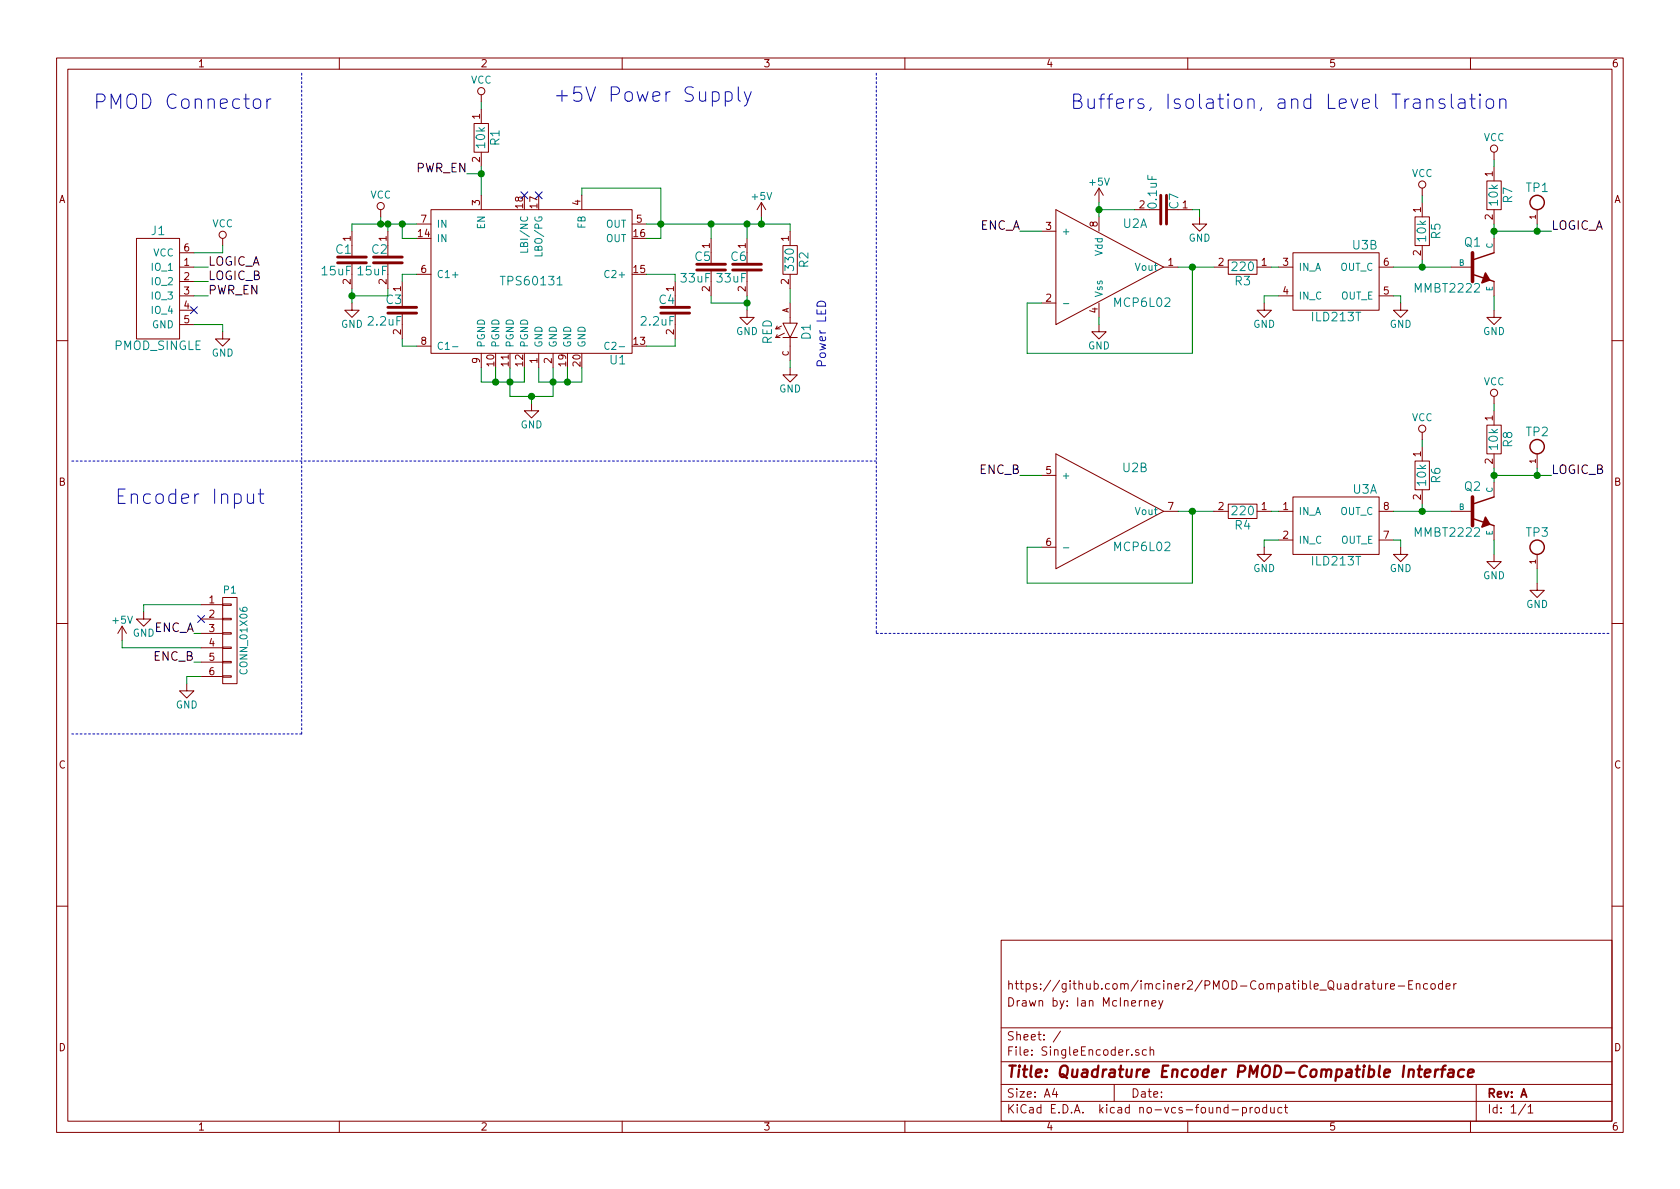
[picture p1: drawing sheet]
EESchema Schematic File Version 2
LIBS:DataStorage
LIBS:Diodes
LIBS:Microprocessors
LIBS:MiscellaneousDevices
LIBS:Passives
LIBS:PowerComponents
LIBS:RF_OEM_Parts
LIBS:Sensors
LIBS:TransistorParts
LIBS:conn
LIBS:74xgxx
LIBS:74xx
LIBS:ac-dc
LIBS:actel
LIBS:adc-dac
LIBS:Altera
LIBS:analog_devices
LIBS:analog_switches
LIBS:atmel
LIBS:audio
LIBS:brooktre
LIBS:cmos4000
LIBS:cmos_ieee
LIBS:contrib
LIBS:cypress
LIBS:dc-dc
LIBS:device
LIBS:digital-audio
LIBS:diode
LIBS:display
LIBS:dsp
LIBS:elec-unifil
LIBS:ESD_Protection
LIBS:ftdi
LIBS:gennum
LIBS:graphic
LIBS:hc11
LIBS:intel
LIBS:interface
LIBS:ir
LIBS:Lattice
LIBS:linear
LIBS:logo
LIBS:maxim
LIBS:memory
LIBS:microchip
LIBS:microchip_dspic33dsc
LIBS:microchip_pic10mcu
LIBS:microchip_pic12mcu
LIBS:microchip_pic16mcu
LIBS:microchip_pic18mcu
LIBS:microchip_pic32mcu
LIBS:microcontrollers
LIBS:motor_drivers
LIBS:motorola
LIBS:msp430
LIBS:nordicsemi
LIBS:nxp_armmcu
LIBS:onsemi
LIBS:opto
LIBS:Oscillators
LIBS:philips
LIBS:power
LIBS:powerint
LIBS:Power_Management
LIBS:pspice
LIBS:references
LIBS:regul
LIBS:relays
LIBS:rfcom
LIBS:sensors
LIBS:silabs
LIBS:siliconi
LIBS:stm8
LIBS:stm32
LIBS:supertex
LIBS:switches
LIBS:texas
LIBS:transf
LIBS:transistors
LIBS:ttl_ieee
LIBS:valves
LIBS:video
LIBS:Xicor
LIBS:xilinx
LIBS:Zilog
LIBS:PMOD
LIBS:Amplifiers
LIBS:SingleEncoder-cache
EELAYER 25 0
EELAYER END
$Descr A4 11693 8268
encoding utf-8
Sheet 1 1
Title "Quadrature Encoder PMOD-Compatible Interface"
Date ""
Rev "A"
Comp ""
Comment1 "Drawn by: Ian McInerney"
Comment2 "https://github.com/imciner2/PMOD-Compatible_Quadrature-Encoder"
Comment3 ""
Comment4 ""
$EndDescr
$Comp
L TPS60131 U1
U 1 1
P 3700 1950
F 0 "U1" H 4300 1400 60  0000 C CNN
F 1 "TPS60131" H 3700 1950 60  0000 C CNN
F 2 "SMD:SSOP_20_4.5mm_6.6mm_0.65mm_PWP" H 3300 1700 60  0001 C CNN
F 3 "http://www.ti.com/lit/ds/symlink/tps60130.pdf" H 3300 1700 60  0001 C CNN
F 4 "296-2272-5-ND" H 3700 1950 60  0001 C CNN "DigikeyNumber"
F 5 "Texas Instruments" H 3700 1950 60  0001 C CNN "Manufacturer"
F 6 "TPS60131PWP" H 3700 1950 60  0001 C CNN "ManufacturerNumber"
	1    3700 1950
	1    0    0    -1  
$EndComp
$Comp
L PMOD_SINGLE J1
U 1 1
P 1100 2000
F 0 "J1" H 1100 2400 60  0000 C CNN
F 1 "PMOD_SINGLE" H 1100 1600 60  0000 C CNN
F 2 "Connectors:PMOD_SINGLE_MALE" H 1250 2000 60  0001 C CNN
F 3 "" H 1250 2000 60  0000 C CNN
F 4 "609-3313-ND" H 1100 2000 60  0001 C CNN "DigikeyNumber"
F 5 "FCI" H 1100 2000 60  0001 C CNN "Manufacturer"
F 6 "68016-106HLF" H 1100 2000 60  0001 C CNN "ManufacturerNumber"
	1    1100 2000
	1    0    0    -1  
$EndComp
$Comp
L GND #PWR01
U 1 1
P 1550 2300
F 0 "#PWR01" H 1550 2050 50  0001 C CNN
F 1 "GND" H 1550 2150 50  0000 C CNN
F 2 "" H 1550 2300 60  0000 C CNN
F 3 "" H 1550 2300 60  0000 C CNN
	1    1550 2300
	1    0    0    -1  
$EndComp
$Comp
L VCC #PWR02
U 1 1
P 1550 1700
F 0 "#PWR02" H 1550 1550 50  0001 C CNN
F 1 "VCC" H 1550 1850 50  0000 C CNN
F 2 "" H 1550 1700 60  0000 C CNN
F 3 "" H 1550 1700 60  0000 C CNN
	1    1550 1700
	1    0    0    -1  
$EndComp
Wire Wire Line
	1550 1700 1550 1750
Wire Wire Line
	1550 1750 1350 1750
Wire Wire Line
	1550 2250 1550 2300
Wire Wire Line
	1350 2250 1550 2250
Wire Wire Line
	2450 1550 2900 1550
Wire Wire Line
	2650 1550 2650 1500
Wire Wire Line
	2900 1650 2800 1650
Wire Wire Line
	2800 1650 2800 1550
Connection ~ 2800 1550
$Comp
L RES R1
U 1 1
P 3350 950
F 0 "R1" V 3450 950 60  0000 C CNN
F 1 "10k" V 3350 950 60  0000 C CNN
F 2 "SMD:SMD_0805" V 3090 850 60  0001 C CNN
F 3 "" V 3190 950 60  0001 C CNN
F 4 "P10.0KCCT-ND" H 3350 950 60  0001 C CNN "DigikeyNumber"
F 5 "Panasonic Electronic Components" H 3350 950 60  0001 C CNN "Manufacturer"
F 6 "ERJ-6ENF1002V" H 3350 950 60  0001 C CNN "ManufacturerNumber"
	1    3350 950 
	1    0    0    -1  
$EndComp
Wire Wire Line
	3350 1150 3350 1350
Text Label 3250 1200 2    60   ~ 0
PWR_EN
Connection ~ 3350 1200
Wire Wire Line
	3350 750  3350 700 
$Comp
L VCC #PWR03
U 1 1
P 2650 1500
F 0 "#PWR03" H 2650 1350 50  0001 C CNN
F 1 "VCC" H 2650 1650 50  0000 C CNN
F 2 "" H 2650 1500 60  0000 C CNN
F 3 "" H 2650 1500 60  0000 C CNN
	1    2650 1500
	1    0    0    -1  
$EndComp
$Comp
L CAP C3
U 1 1
P 2800 2150
F 0 "C3" H 2800 2220 60  0000 R CNN
F 1 "2.2uF" H 2800 2070 60  0000 R CNN
F 2 "SMD:SMD_0805" V 2540 2050 60  0001 C CNN
F 3 "" V 2640 2150 60  0001 C CNN
F 4 "445-1588-1-ND" H 2800 2150 60  0001 C CNN "DigikeyNumber"
F 5 "TDK Corporation" H 2800 2150 60  0001 C CNN "Manufacturer"
F 6 "C2012X5R1A225K085AA" H 2800 2150 60  0001 C CNN "ManufacturerNumber"
	1    2800 2150
	1    0    0    -1  
$EndComp
$Comp
L CAP C4
U 1 1
P 4700 2150
F 0 "C4" H 4700 2220 60  0000 R CNN
F 1 "2.2uF" H 4700 2070 60  0000 R CNN
F 2 "SMD:SMD_0805" V 4440 2050 60  0001 C CNN
F 3 "" V 4540 2150 60  0001 C CNN
F 4 "445-1588-1-ND" H 4700 2150 60  0001 C CNN "DigikeyNumber"
F 5 "TDK Corporation" H 4700 2150 60  0001 C CNN "Manufacturer"
F 6 "C2012X5R1A225K085AA" H 4700 2150 60  0001 C CNN "ManufacturerNumber"
	1    4700 2150
	1    0    0    -1  
$EndComp
Wire Wire Line
	2900 1900 2800 1900
Wire Wire Line
	2800 1900 2800 1950
Wire Wire Line
	2800 2350 2800 2400
Wire Wire Line
	2800 2400 2900 2400
Wire Wire Line
	4700 2350 4700 2400
Wire Wire Line
	4700 2400 4500 2400
Wire Wire Line
	4700 1950 4700 1900
Wire Wire Line
	4700 1900 4500 1900
Text Label 1450 2050 0    60   ~ 0
PWR_EN
Text Label 1450 1850 0    60   ~ 0
LOGIC_A
Text Label 1450 1950 0    60   ~ 0
LOGIC_B
Wire Wire Line
	1450 1850 1350 1850
Wire Wire Line
	1350 1950 1450 1950
Wire Wire Line
	1450 2050 1350 2050
$Comp
L VCC #PWR04
U 1 1
P 3350 700
F 0 "#PWR04" H 3350 550 50  0001 C CNN
F 1 "VCC" H 3350 850 50  0000 C CNN
F 2 "" H 3350 700 60  0000 C CNN
F 3 "" H 3350 700 60  0000 C CNN
	1    3350 700 
	1    0    0    -1  
$EndComp
$Comp
L CAP C6
U 1 1
P 5200 1850
F 0 "C6" H 5200 1920 60  0000 R CNN
F 1 "33uF" H 5200 1770 60  0000 R CNN
F 2 "SMD:SMD_0805" V 4940 1750 60  0001 C CNN
F 3 "" V 5040 1850 60  0001 C CNN
F 4 "445-8238-1-ND" H 5200 1850 60  0001 C CNN "DigikeyNumber"
F 5 "TDK Corporation" H 5200 1850 60  0001 C CNN "Manufacturer"
F 6 "C2012X5R1A336M125AC" H 5200 1850 60  0001 C CNN "ManufacturerNumber"
	1    5200 1850
	1    0    0    -1  
$EndComp
$Comp
L GND #PWR05
U 1 1
P 5200 2150
F 0 "#PWR05" H 5200 1900 50  0001 C CNN
F 1 "GND" H 5200 2000 50  0000 C CNN
F 2 "" H 5200 2150 60  0000 C CNN
F 3 "" H 5200 2150 60  0000 C CNN
	1    5200 2150
	1    0    0    -1  
$EndComp
Wire Wire Line
	5200 2050 5200 2150
Wire Wire Line
	5200 1550 5200 1650
Wire Wire Line
	4500 1550 5500 1550
Wire Wire Line
	4600 1650 4500 1650
Connection ~ 4600 1550
$Comp
L +5V #PWR06
U 1 1
P 5300 1500
F 0 "#PWR06" H 5300 1350 50  0001 C CNN
F 1 "+5V" H 5300 1640 50  0000 C CNN
F 2 "" H 5300 1500 60  0000 C CNN
F 3 "" H 5300 1500 60  0000 C CNN
	1    5300 1500
	1    0    0    -1  
$EndComp
Wire Wire Line
	5300 1550 5300 1500
Wire Wire Line
	4600 1300 4600 1650
Wire Wire Line
	4050 1350 4050 1300
Wire Wire Line
	4050 1300 4600 1300
Wire Wire Line
	3250 1200 3350 1200
$Comp
L CAP C1
U 1 1
P 2450 1800
F 0 "C1" H 2450 1870 60  0000 R CNN
F 1 "15uF" H 2450 1720 60  0000 R CNN
F 2 "SMD:SMD_0805" V 2190 1700 60  0001 C CNN
F 3 "" V 2290 1800 60  0001 C CNN
F 4 "445-14362-1-ND" H 2450 1800 60  0001 C CNN "DigikeyNumber"
F 5 "TDK Corporation" H 2450 1800 60  0001 C CNN "Manufacturer"
F 6 "C2012X5R1A156M085AC" H 2450 1800 60  0001 C CNN "ManufacturerNumber"
	1    2450 1800
	1    0    0    -1  
$EndComp
$Comp
L GND #PWR07
U 1 1
P 2450 2100
F 0 "#PWR07" H 2450 1850 50  0001 C CNN
F 1 "GND" H 2450 1950 50  0000 C CNN
F 2 "" H 2450 2100 60  0000 C CNN
F 3 "" H 2450 2100 60  0000 C CNN
	1    2450 2100
	1    0    0    -1  
$EndComp
Wire Wire Line
	2450 1600 2450 1550
Connection ~ 2650 1550
Wire Wire Line
	2450 2000 2450 2100
$Comp
L GND #PWR08
U 1 1
P 3700 2800
F 0 "#PWR08" H 3700 2550 50  0001 C CNN
F 1 "GND" H 3700 2650 50  0000 C CNN
F 2 "" H 3700 2800 60  0000 C CNN
F 3 "" H 3700 2800 60  0000 C CNN
	1    3700 2800
	1    0    0    -1  
$EndComp
Wire Wire Line
	3750 2550 3750 2650
Wire Wire Line
	3750 2650 4050 2650
Wire Wire Line
	4050 2650 4050 2550
Connection ~ 3950 2650
Wire Wire Line
	3850 2750 3850 2550
Connection ~ 3850 2650
Wire Wire Line
	3650 2650 3650 2550
Wire Wire Line
	3350 2650 3650 2650
Wire Wire Line
	3350 2650 3350 2550
Connection ~ 3450 2650
Wire Wire Line
	3550 2550 3550 2750
Connection ~ 3550 2650
Text Notes 650  750  0    100  ~ 0
PMOD Connector
Wire Notes Line
	6100 500  6100 4400
Wire Notes Line
	500  3200 6100 3200
Text Notes 3850 700  0    100  ~ 0
+5V Power Supply
$Comp
L GND #PWR09
U 1 1
P 1000 4250
F 0 "#PWR09" H 1000 4000 50  0001 C CNN
F 1 "GND" H 1000 4100 50  0000 C CNN
F 2 "" H 1000 4250 60  0000 C CNN
F 3 "" H 1000 4250 60  0000 C CNN
	1    1000 4250
	1    0    0    -1  
$EndComp
$Comp
L +5V #PWR010
U 1 1
P 850 4450
F 0 "#PWR010" H 850 4300 50  0001 C CNN
F 1 "+5V" H 850 4590 50  0000 C CNN
F 2 "" H 850 4450 60  0000 C CNN
F 3 "" H 850 4450 60  0000 C CNN
	1    850  4450
	1    0    0    -1  
$EndComp
Text Label 1350 4400 2    60   ~ 0
ENC_A
Text Label 1350 4600 2    60   ~ 0
ENC_B
Wire Wire Line
	1400 4200 1000 4200
Wire Wire Line
	1000 4200 1000 4250
NoConn ~ 1350 2150
NoConn ~ 3750 1350
Wire Wire Line
	1400 4500 850  4500
Wire Wire Line
	850  4500 850  4450
NoConn ~ 1400 4300
Wire Wire Line
	1400 4400 1350 4400
Wire Wire Line
	1400 4600 1350 4600
Text Notes 800  3500 0    100  ~ 0
Encoder Input
$Comp
L CONN_01X06 P1
U 1 1
P 1600 4450
F 0 "P1" H 1600 4800 50  0000 C CNN
F 1 "CONN_01X06" V 1700 4450 50  0000 C CNN
F 2 "Connectors:DIN_CUI_SDS-50J" H 1600 4450 60  0001 C CNN
F 3 "" H 1600 4450 60  0000 C CNN
F 4 "CP-2350-ND" H 1600 4450 60  0001 C CNN "DigikeyNumber"
F 5 "CUI Inc" H 1600 4450 60  0001 C CNN "Manufacturer"
F 6 "SDS-50J" H 1600 4450 60  0001 C CNN "ManufacturerNumber"
	1    1600 4450
	1    0    0    -1  
$EndComp
$Comp
L GND #PWR011
U 1 1
P 1300 4750
F 0 "#PWR011" H 1300 4500 50  0001 C CNN
F 1 "GND" H 1300 4600 50  0000 C CNN
F 2 "" H 1300 4750 60  0000 C CNN
F 3 "" H 1300 4750 60  0000 C CNN
	1    1300 4750
	1    0    0    -1  
$EndComp
Wire Wire Line
	1400 4700 1300 4700
Wire Wire Line
	1300 4700 1300 4750
$Comp
L MCP6L02 U2
U 1 1
P 7650 1850
F 0 "U2" H 7900 2150 60  0000 C CNN
F 1 "MCP6L02" H 7950 1600 60  0000 C CNN
F 2 "SMD:SSOP_08_3.0mm_3.0mm_0.65mm" H 7900 3150 60  0001 C CNN
F 3 "http://ww1.microchip.com/downloads/en/DeviceDoc/22140b.pdf" H 8000 2750 60  0001 C CNN
F 4 "MCP6L02T-E/MSCT-ND" H 8000 2900 60  0001 C CNN "DigikeyNumber"
F 5 "Microchip" H 7950 3000 60  0001 C CNN "Manufacturer"
F 6 "MCP6L02T-E/MS" H 8050 2600 60  0001 C CNN "ManufacturerNumber"
	1    7650 1850
	1    0    0    -1  
$EndComp
$Comp
L MCP6L02 U2
U 2 1
P 7650 3550
F 0 "U2" H 7900 3850 60  0000 C CNN
F 1 "MCP6L02" H 7950 3300 60  0000 C CNN
F 2 "SMD:SSOP_08_3.0mm_3.0mm_0.65mm" H 7900 4850 60  0001 C CNN
F 3 "http://ww1.microchip.com/downloads/en/DeviceDoc/22140b.pdf" H 8000 4450 60  0001 C CNN
F 4 "MCP6L02T-E/MSCT-ND" H 8000 4600 60  0001 C CNN "DigikeyNumber"
F 5 "Microchip" H 7950 4700 60  0001 C CNN "Manufacturer"
F 6 "MCP6L02T-E/MS" H 8050 4300 60  0001 C CNN "ManufacturerNumber"
	2    7650 3550
	1    0    0    -1  
$EndComp
$Comp
L +5V #PWR012
U 1 1
P 7650 1400
F 0 "#PWR012" H 7650 1250 50  0001 C CNN
F 1 "+5V" H 7650 1540 50  0000 C CNN
F 2 "" H 7650 1400 60  0000 C CNN
F 3 "" H 7650 1400 60  0000 C CNN
	1    7650 1400
	1    0    0    -1  
$EndComp
Wire Wire Line
	7650 1400 7650 1500
$Comp
L GND #PWR013
U 1 1
P 7650 2250
F 0 "#PWR013" H 7650 2000 50  0001 C CNN
F 1 "GND" H 7650 2100 50  0000 C CNN
F 2 "" H 7650 2250 60  0000 C CNN
F 3 "" H 7650 2250 60  0000 C CNN
	1    7650 2250
	1    0    0    -1  
$EndComp
Wire Wire Line
	7650 2250 7650 2200
$Comp
L CAP C7
U 1 1
P 8100 1450
F 0 "C7" H 8100 1520 60  0000 R CNN
F 1 "0.1uF" H 8100 1370 60  0000 R CNN
F 2 "SMD:SMD_0805" V 7840 1350 60  0001 C CNN
F 3 "" V 7940 1450 60  0001 C CNN
F 4 "311-1141-1-ND" H 8100 1450 60  0001 C CNN "DigikeyNumber"
F 5 "Yageo" H 8100 1450 60  0001 C CNN "Manufacturer"
F 6 "CC0805KRX7R8BB104" H 8100 1450 60  0001 C CNN "ManufacturerNumber"
	1    8100 1450
	0    1    1    0   
$EndComp
Wire Wire Line
	7900 1450 7650 1450
Connection ~ 7650 1450
$Comp
L GND #PWR014
U 1 1
P 8350 1500
F 0 "#PWR014" H 8350 1250 50  0001 C CNN
F 1 "GND" H 8350 1350 50  0000 C CNN
F 2 "" H 8350 1500 60  0000 C CNN
F 3 "" H 8350 1500 60  0000 C CNN
	1    8350 1500
	1    0    0    -1  
$EndComp
Wire Wire Line
	8300 1450 8350 1450
Wire Wire Line
	8350 1450 8350 1500
Wire Wire Line
	7250 2100 7150 2100
Wire Wire Line
	7150 2100 7150 2450
Wire Wire Line
	7150 2450 8300 2450
Wire Wire Line
	8300 2450 8300 1850
Wire Wire Line
	8200 1850 8450 1850
Wire Wire Line
	7250 3800 7150 3800
Wire Wire Line
	7150 3800 7150 4050
Wire Wire Line
	7150 4050 8300 4050
Wire Wire Line
	8300 4050 8300 3550
Wire Wire Line
	8200 3550 8450 3550
Text Label 7100 1600 2    60   ~ 0
ENC_A
Text Label 7100 3300 2    60   ~ 0
ENC_B
Wire Wire Line
	7100 3300 7250 3300
Wire Wire Line
	7250 1600 7100 1600
Connection ~ 8300 3550
Connection ~ 8300 1850
Text Notes 7450 750  0    100  ~ 0
Buffers, Isolation, and Level Translation
NoConn ~ 3650 1350
$Comp
L ILD213T U3
U 2 1
P 9300 1950
F 0 "U3" H 9500 2200 60  0000 C CNN
F 1 "ILD213T" H 9300 1700 60  0000 C CNN
F 2 "SMD:SOIC_08_4.0mm_5.8mm_1.27mm" H 9300 1950 60  0001 C CNN
F 3 "http://www.vishay.com/docs/83647/ild205t.pdf" H 9400 2300 60  0001 C CNN
F 4 "751-1312-1-ND" H 9750 2400 60  0001 C CNN "DigikeyNumber"
F 5 "Vishay" H 9750 2550 60  0001 C CNN "Manufacturer"
F 6 "ILD213T" H 9800 2650 60  0001 C CNN "ManufacturerNumber"
	2    9300 1950
	1    0    0    -1  
$EndComp
$Comp
L ILD213T U3
U 1 1
P 9300 3650
F 0 "U3" H 9500 3900 60  0000 C CNN
F 1 "ILD213T" H 9300 3400 60  0000 C CNN
F 2 "SMD:SOIC_08_4.0mm_5.8mm_1.27mm" H 9300 3650 60  0001 C CNN
F 3 "http://www.vishay.com/docs/83647/ild205t.pdf" H 9400 4000 60  0001 C CNN
F 4 "751-1312-1-ND" H 9750 4100 60  0001 C CNN "DigikeyNumber"
F 5 "Vishay" H 9750 4250 60  0001 C CNN "Manufacturer"
F 6 "ILD213T" H 9800 4350 60  0001 C CNN "ManufacturerNumber"
	1    9300 3650
	1    0    0    -1  
$EndComp
$Comp
L GND #PWR015
U 1 1
P 8800 3800
F 0 "#PWR015" H 8800 3550 50  0001 C CNN
F 1 "GND" H 8800 3650 50  0000 C CNN
F 2 "" H 8800 3800 60  0000 C CNN
F 3 "" H 8800 3800 60  0000 C CNN
	1    8800 3800
	1    0    0    -1  
$EndComp
$Comp
L GND #PWR016
U 1 1
P 8800 2100
F 0 "#PWR016" H 8800 1850 50  0001 C CNN
F 1 "GND" H 8800 1950 50  0000 C CNN
F 2 "" H 8800 2100 60  0000 C CNN
F 3 "" H 8800 2100 60  0000 C CNN
	1    8800 2100
	1    0    0    -1  
$EndComp
Wire Wire Line
	8800 3800 8800 3750
Wire Wire Line
	8800 3750 8900 3750
Wire Wire Line
	8900 2050 8800 2050
Wire Wire Line
	8800 2050 8800 2100
$Comp
L RES R3
U 1 1
P 8650 1850
F 0 "R3" V 8750 1850 60  0000 C CNN
F 1 "220" V 8650 1850 60  0000 C CNN
F 2 "SMD:SMD_0805" V 8390 1750 60  0001 C CNN
F 3 "" V 8490 1850 60  0001 C CNN
F 4 "P220CCT-ND" H 8650 1850 60  0001 C CNN "DigikeyNumber"
F 5 "Panasonic Electronic Components" H 8650 1850 60  0001 C CNN "Manufacturer"
F 6 "ERJ-6ENF2200V" H 8650 1850 60  0001 C CNN "ManufacturerNumber"
	1    8650 1850
	0    1    1    0   
$EndComp
Wire Wire Line
	8900 1850 8850 1850
$Comp
L RES R4
U 1 1
P 8650 3550
F 0 "R4" V 8750 3550 60  0000 C CNN
F 1 "220" V 8650 3550 60  0000 C CNN
F 2 "SMD:SMD_0805" V 8390 3450 60  0001 C CNN
F 3 "" V 8490 3550 60  0001 C CNN
F 4 "P220CCT-ND" H 8650 3550 60  0001 C CNN "DigikeyNumber"
F 5 "Panasonic Electronic Components" H 8650 3550 60  0001 C CNN "Manufacturer"
F 6 "ERJ-6ENF2200V" H 8650 3550 60  0001 C CNN "ManufacturerNumber"
	1    8650 3550
	0    1    1    0   
$EndComp
Wire Wire Line
	8850 3550 8900 3550
Wire Wire Line
	9700 3550 10100 3550
Wire Wire Line
	9700 1850 10100 1850
$Comp
L RES R6
U 1 1
P 9900 3300
F 0 "R6" V 10000 3300 60  0000 C CNN
F 1 "10k" V 9900 3300 60  0000 C CNN
F 2 "SMD:SMD_0805" V 9640 3200 60  0001 C CNN
F 3 "" V 9740 3300 60  0001 C CNN
F 4 "P10.0KCCT-ND" H 9900 3300 60  0001 C CNN "DigikeyNumber"
F 5 "Panasonic Electronic Components" H 9900 3300 60  0001 C CNN "Manufacturer"
F 6 "ERJ-6ENF1002V" H 9900 3300 60  0001 C CNN "ManufacturerNumber"
	1    9900 3300
	1    0    0    -1  
$EndComp
$Comp
L RES R5
U 1 1
P 9900 1600
F 0 "R5" V 10000 1600 60  0000 C CNN
F 1 "10k" V 9900 1600 60  0000 C CNN
F 2 "SMD:SMD_0805" V 9640 1500 60  0001 C CNN
F 3 "" V 9740 1600 60  0001 C CNN
F 4 "P10.0KCCT-ND" H 9900 1600 60  0001 C CNN "DigikeyNumber"
F 5 "Panasonic Electronic Components" H 9900 1600 60  0001 C CNN "Manufacturer"
F 6 "ERJ-6ENF1002V" H 9900 1600 60  0001 C CNN "ManufacturerNumber"
	1    9900 1600
	1    0    0    -1  
$EndComp
Wire Wire Line
	9900 1400 9900 1350
Wire Wire Line
	9900 1800 9900 1850
Connection ~ 9900 1850
Wire Wire Line
	9900 3050 9900 3100
Wire Wire Line
	9900 3500 9900 3550
Connection ~ 9900 3550
Wire Wire Line
	9700 3750 9750 3750
Wire Wire Line
	9750 3750 9750 3800
$Comp
L GND #PWR017
U 1 1
P 9750 3800
F 0 "#PWR017" H 9750 3550 50  0001 C CNN
F 1 "GND" H 9750 3650 50  0000 C CNN
F 2 "" H 9750 3800 60  0000 C CNN
F 3 "" H 9750 3800 60  0000 C CNN
	1    9750 3800
	1    0    0    -1  
$EndComp
$Comp
L GND #PWR018
U 1 1
P 10400 3850
F 0 "#PWR018" H 10400 3600 50  0001 C CNN
F 1 "GND" H 10400 3700 50  0000 C CNN
F 2 "" H 10400 3850 60  0000 C CNN
F 3 "" H 10400 3850 60  0000 C CNN
	1    10400 3850
	1    0    0    -1  
$EndComp
$Comp
L GND #PWR019
U 1 1
P 10400 2150
F 0 "#PWR019" H 10400 1900 50  0001 C CNN
F 1 "GND" H 10400 2000 50  0000 C CNN
F 2 "" H 10400 2150 60  0000 C CNN
F 3 "" H 10400 2150 60  0000 C CNN
	1    10400 2150
	1    0    0    -1  
$EndComp
$Comp
L GND #PWR020
U 1 1
P 9750 2100
F 0 "#PWR020" H 9750 1850 50  0001 C CNN
F 1 "GND" H 9750 1950 50  0000 C CNN
F 2 "" H 9750 2100 60  0000 C CNN
F 3 "" H 9750 2100 60  0000 C CNN
	1    9750 2100
	1    0    0    -1  
$EndComp
Wire Wire Line
	9700 2050 9750 2050
Wire Wire Line
	9750 2050 9750 2100
Wire Wire Line
	10400 2050 10400 2150
Wire Wire Line
	10400 3750 10400 3850
$Comp
L RES R8
U 1 1
P 10400 3050
F 0 "R8" V 10500 3050 60  0000 C CNN
F 1 "10k" V 10400 3050 60  0000 C CNN
F 2 "SMD:SMD_0805" V 10140 2950 60  0001 C CNN
F 3 "" V 10240 3050 60  0001 C CNN
F 4 "P10.0KCCT-ND" H 10400 3050 60  0001 C CNN "DigikeyNumber"
F 5 "Panasonic Electronic Components" H 10400 3050 60  0001 C CNN "Manufacturer"
F 6 "ERJ-6ENF1002V" H 10400 3050 60  0001 C CNN "ManufacturerNumber"
	1    10400 3050
	1    0    0    -1  
$EndComp
$Comp
L RES R7
U 1 1
P 10400 1350
F 0 "R7" V 10500 1350 60  0000 C CNN
F 1 "10k" V 10400 1350 60  0000 C CNN
F 2 "SMD:SMD_0805" V 10140 1250 60  0001 C CNN
F 3 "" V 10240 1350 60  0001 C CNN
F 4 "P10.0KCCT-ND" H 10400 1350 60  0001 C CNN "DigikeyNumber"
F 5 "Panasonic Electronic Components" H 10400 1350 60  0001 C CNN "Manufacturer"
F 6 "ERJ-6ENF1002V" H 10400 1350 60  0001 C CNN "ManufacturerNumber"
	1    10400 1350
	1    0    0    -1  
$EndComp
Wire Wire Line
	10400 1550 10400 1650
Wire Wire Line
	10400 1100 10400 1150
Wire Wire Line
	10400 2800 10400 2850
Wire Wire Line
	10400 3250 10400 3350
Wire Wire Line
	10400 3300 10800 3300
Connection ~ 10400 3300
Text Label 10800 3300 0    60   ~ 0
LOGIC_B
Text Label 10800 1600 0    60   ~ 0
LOGIC_A
Wire Wire Line
	10400 1600 10800 1600
Connection ~ 10400 1600
$Comp
L VCC #PWR021
U 1 1
P 10400 1100
F 0 "#PWR021" H 10400 950 50  0001 C CNN
F 1 "VCC" H 10400 1250 50  0000 C CNN
F 2 "" H 10400 1100 60  0000 C CNN
F 3 "" H 10400 1100 60  0000 C CNN
	1    10400 1100
	1    0    0    -1  
$EndComp
$Comp
L VCC #PWR022
U 1 1
P 9900 1350
F 0 "#PWR022" H 9900 1200 50  0001 C CNN
F 1 "VCC" H 9900 1500 50  0000 C CNN
F 2 "" H 9900 1350 60  0000 C CNN
F 3 "" H 9900 1350 60  0000 C CNN
	1    9900 1350
	1    0    0    -1  
$EndComp
$Comp
L VCC #PWR023
U 1 1
P 10400 2800
F 0 "#PWR023" H 10400 2650 50  0001 C CNN
F 1 "VCC" H 10400 2950 50  0000 C CNN
F 2 "" H 10400 2800 60  0000 C CNN
F 3 "" H 10400 2800 60  0000 C CNN
	1    10400 2800
	1    0    0    -1  
$EndComp
$Comp
L VCC #PWR024
U 1 1
P 9900 3050
F 0 "#PWR024" H 9900 2900 50  0001 C CNN
F 1 "VCC" H 9900 3200 50  0000 C CNN
F 2 "" H 9900 3050 60  0000 C CNN
F 3 "" H 9900 3050 60  0000 C CNN
	1    9900 3050
	1    0    0    -1  
$EndComp
$Comp
L NPN_3-Term Q2
U 1 1
P 10300 3550
F 0 "Q2" H 10310 3720 60  0000 R CNN
F 1 "MMBT2222" H 10310 3400 60  0000 R CNN
F 2 "Transistors:TRANS_SOT-23-3_BEC" H 10210 3620 60  0001 C CNN
F 3 "https://www.fairchildsemi.com/datasheets/MM/MMBT2222.pdf" H 10310 3720 60  0001 C CNN
F 4 "MMBT2222AFSCT-ND" H 10300 3550 60  0001 C CNN "DigikeyNumber"
F 5 "Fairchild Semiconductor" H 10300 3550 60  0001 C CNN "Manufacturer"
F 6 "MMBT2222" H 10300 3550 60  0001 C CNN "ManufacturerNumber"
	1    10300 3550
	1    0    0    -1  
$EndComp
$Comp
L NPN_3-Term Q1
U 1 1
P 10300 1850
F 0 "Q1" H 10310 2020 60  0000 R CNN
F 1 "MMBT2222" H 10310 1700 60  0000 R CNN
F 2 "Transistors:TRANS_SOT-23-3_BEC" H 10210 1920 60  0001 C CNN
F 3 "https://www.fairchildsemi.com/datasheets/MM/MMBT2222.pdf" H 10310 2020 60  0001 C CNN
F 4 "MMBT2222AFSCT-ND" H 10300 1850 60  0001 C CNN "DigikeyNumber"
F 5 "Fairchild Semiconductor" H 10300 1850 60  0001 C CNN "Manufacturer"
F 6 "MMBT2222" H 10300 1850 60  0001 C CNN "ManufacturerNumber"
	1    10300 1850
	1    0    0    -1  
$EndComp
Wire Notes Line
	6100 4400 11200 4400
Wire Notes Line
	2100 500  2100 5100
Wire Notes Line
	2100 5100 500  5100
$Comp
L RES R2
U 1 1
P 5500 1800
F 0 "R2" V 5600 1800 60  0000 C CNN
F 1 "330" V 5500 1800 60  0000 C CNN
F 2 "SMD:SMD_0805" V 5240 1700 60  0001 C CNN
F 3 "" V 5340 1800 60  0001 C CNN
F 4 "P330CCT-ND" H 5500 1800 60  0001 C CNN "DigikeyNumber"
F 5 "Panasonic Electronic Components" H 5500 1800 60  0001 C CNN "Manufacturer"
F 6 "ERJ-6ENF3300V" H 5500 1800 60  0001 C CNN "ManufacturerNumber"
	1    5500 1800
	1    0    0    -1  
$EndComp
$Comp
L D_LED D1
U 1 1
P 5500 2300
F 0 "D1" V 5390 2300 60  0000 C CNN
F 1 "RED" V 5660 2300 60  0000 C CNN
F 2 "LEDs:LED_1206" H 5500 2280 60  0001 C CNN
F 3 "" H 5500 2280 60  0001 C CNN
F 4 "754-1137-1-ND" H 5500 2300 60  0001 C CNN "DigikeyNumber"
F 5 "Kingbright" H 5500 2300 60  0001 C CNN "Manufacturer"
F 6 "APT3216EC" H 5500 2300 60  0001 C CNN "ManufacturerNumber"
	1    5500 2300
	-1   0    0    1   
$EndComp
$Comp
L GND #PWR025
U 1 1
P 5500 2550
F 0 "#PWR025" H 5500 2300 50  0001 C CNN
F 1 "GND" H 5500 2400 50  0000 C CNN
F 2 "" H 5500 2550 60  0000 C CNN
F 3 "" H 5500 2550 60  0000 C CNN
	1    5500 2550
	1    0    0    -1  
$EndComp
Wire Wire Line
	5500 2500 5500 2550
Wire Wire Line
	5500 2000 5500 2100
Wire Wire Line
	5500 1550 5500 1600
Connection ~ 5300 1550
Text Notes 5750 2550 1    60   ~ 0
Power LED
$Comp
L TEST_POINT TP1
U 1 1
P 10700 1450
F 0 "TP1" H 10700 1600 60  0000 C CNN
F 1 "TEST_POINT" H 10700 1700 60  0001 C CNN
F 2 "Connectors:TESTPOINT_063" H 10700 1450 60  0001 C CNN
F 3 "http://www.keyelco.com/product-pdf.cfm?p=1322" H 10700 1450 60  0001 C CNN
F 4 "36-5013-ND" H 10700 1450 60  0001 C CNN "DigikeyNumber"
F 5 "Keystone Electronics" H 10700 1450 60  0001 C CNN "Manufacturer"
F 6 "5013" H 10700 1450 60  0001 C CNN "ManufacturerNumber"
	1    10700 1450
	1    0    0    -1  
$EndComp
Wire Wire Line
	10700 1550 10700 1600
Connection ~ 10700 1600
$Comp
L TEST_POINT TP2
U 1 1
P 10700 3150
F 0 "TP2" H 10700 3300 60  0000 C CNN
F 1 "TEST_POINT" H 10700 3400 60  0001 C CNN
F 2 "Connectors:TESTPOINT_063" H 10700 3150 60  0001 C CNN
F 3 "http://www.keyelco.com/product-pdf.cfm?p=1322" H 10700 3150 60  0001 C CNN
F 4 "36-5013-ND" H 10700 3150 60  0001 C CNN "DigikeyNumber"
F 5 "Keystone Electronics" H 10700 3150 60  0001 C CNN "Manufacturer"
F 6 "5013" H 10700 3150 60  0001 C CNN "ManufacturerNumber"
	1    10700 3150
	1    0    0    -1  
$EndComp
Wire Wire Line
	10700 3250 10700 3300
Connection ~ 10700 3300
$Comp
L TEST_POINT TP3
U 1 1
P 10700 3850
F 0 "TP3" H 10700 4000 60  0000 C CNN
F 1 "TEST_POINT" H 10700 4100 60  0001 C CNN
F 2 "Connectors:TESTPOINT_063" H 10700 3850 60  0001 C CNN
F 3 "http://www.keyelco.com/product-pdf.cfm?p=1320" H 10700 3850 60  0001 C CNN
F 4 "36-5011-ND" H 10700 3850 60  0001 C CNN "DigikeyNumber"
F 5 "Keystone Electronics" H 10700 3850 60  0001 C CNN "Manufacturer"
F 6 "5011" H 10700 3850 60  0001 C CNN "ManufacturerNumber"
	1    10700 3850
	1    0    0    -1  
$EndComp
$Comp
L GND #PWR026
U 1 1
P 10700 4050
F 0 "#PWR026" H 10700 3800 50  0001 C CNN
F 1 "GND" H 10700 3900 50  0000 C CNN
F 2 "" H 10700 4050 60  0000 C CNN
F 3 "" H 10700 4050 60  0000 C CNN
	1    10700 4050
	1    0    0    -1  
$EndComp
Wire Wire Line
	10700 3950 10700 4050
$Comp
L CAP C2
U 1 1
P 2700 1800
F 0 "C2" H 2700 1870 60  0000 R CNN
F 1 "15uF" H 2700 1720 60  0000 R CNN
F 2 "SMD:SMD_0805" V 2440 1700 60  0001 C CNN
F 3 "" V 2540 1800 60  0001 C CNN
F 4 "445-14362-1-ND" H 2700 1800 60  0001 C CNN "DigikeyNumber"
F 5 "TDK Corporation" H 2700 1800 60  0001 C CNN "Manufacturer"
F 6 "C2012X5R1A156M085AC" H 2700 1800 60  0001 C CNN "ManufacturerNumber"
	1    2700 1800
	1    0    0    -1  
$EndComp
Wire Wire Line
	2700 2000 2700 2050
Wire Wire Line
	2700 2050 2450 2050
Connection ~ 2450 2050
Wire Wire Line
	2700 1600 2700 1550
Connection ~ 2700 1550
$Comp
L CAP C5
U 1 1
P 4950 1850
F 0 "C5" H 4950 1920 60  0000 R CNN
F 1 "33uF" H 4950 1770 60  0000 R CNN
F 2 "SMD:SMD_0805" V 4690 1750 60  0001 C CNN
F 3 "" V 4790 1850 60  0001 C CNN
F 4 "445-8238-1-ND" H 4950 1850 60  0001 C CNN "DigikeyNumber"
F 5 "TDK Corporation" H 4950 1850 60  0001 C CNN "Manufacturer"
F 6 "C2012X5R1A336M125AC" H 4950 1850 60  0001 C CNN "ManufacturerNumber"
	1    4950 1850
	1    0    0    -1  
$EndComp
Wire Wire Line
	4950 1650 4950 1550
Wire Wire Line
	4950 2050 4950 2100
Wire Wire Line
	4950 2100 5200 2100
Connection ~ 5200 2100
Connection ~ 5200 1550
Connection ~ 4950 1550
Wire Wire Line
	3450 2550 3450 2650
Wire Wire Line
	3950 2550 3950 2650
Wire Wire Line
	3700 2750 3700 2800
Connection ~ 3700 2750
Wire Wire Line
	3550 2750 3850 2750
$EndSCHEMATC
